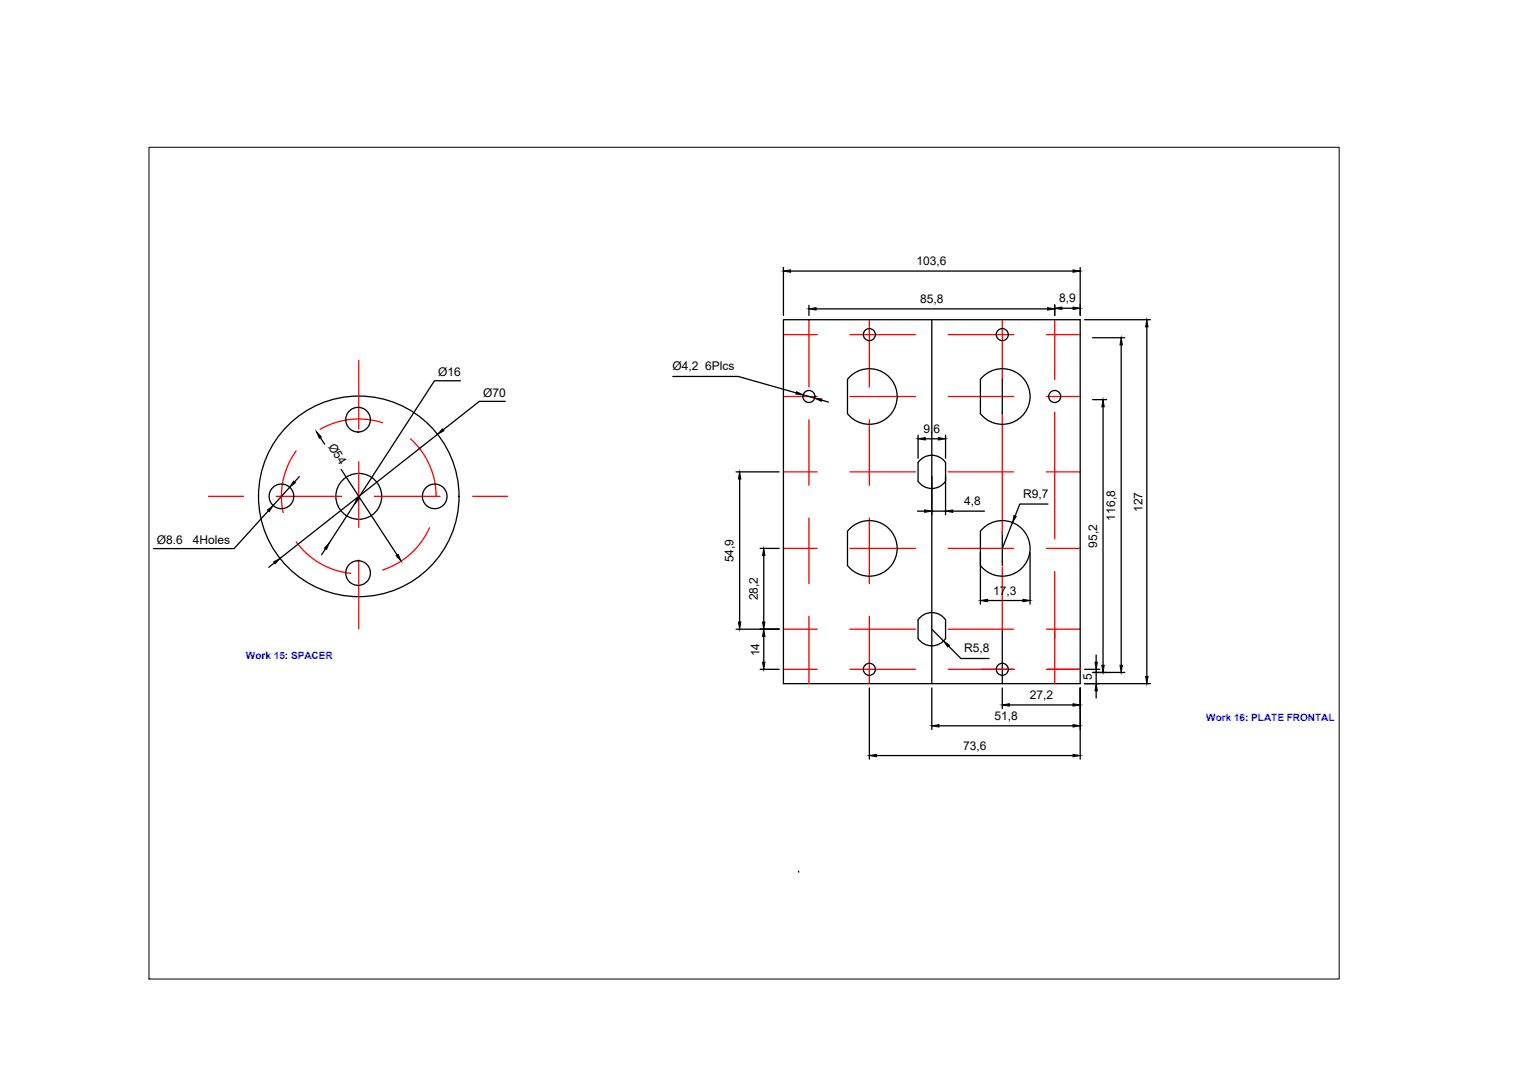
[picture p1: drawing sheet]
<svg xmlns="http://www.w3.org/2000/svg" width="297mm" height="210mm" viewBox="0 0 297 210" stroke-linecap="round" stroke-linejoin="round" font-family="sans-serif">
<!-- layer: 0 -->
<g fill="none" stroke="#000" stroke-width=".25">
<path d="M151.9 51.8v9.3M153.3 52.5h54.8M156.8 59.2v1.9M158.2 59.9h44.9M204.5 59.1v2M205.9 59.7h2.2M209.4 51.8v9.3M89.3 73.8h-5.1l-14.7 22.8M98 77.8h-5.1l-7 5.5M130.5 73h12.6l11.3 3.2M151.9 62h57.5v70.5h-57.5zM155.7 76.5l2.3 .7"/>
<path d="M159.3 77.5l1.3 .4M164.9 72.9a5.4 5.4 0 0 1 7.7 .4 5.4 5.4 0 0 1-.6 7.7 5.4 5.4 0 0 1-7.7-.8v-6.7zM180.7 62v70.5M190.7 72.9a5.4 5.4 0 0 1 7.7 .4 5.4 5.4 0 0 1-.6 7.7 5.4 5.4 0 0 1-7.7-.8v-6.7zM194.3 73.5v6.7M210.3 62h12.8M211.8 77.5h2.8M211.8 65.5h6.3M213.9 78.8v50.1M217.4 66.8v62.1M222.4 63.4v67.7M52 99l-6.6 7.3h-15.6"/>
<path d="M56.2 94.4l-3.2 3.6M58 92.4l-.9 1M62.1 84.8l.8 1.3M66.2 91l10.8 16.6M68.7 97.7l-4.8 7.5M84.8 84.2l-30.5 24M142.7 91.5h8.4M143.4 92.8v27.8M177.9 99.1h1.4M178 84.4v4.4M179.4 85h2.5M180.7 99.1h2.6"/>
<path d="M183.3 84.4v4.4M183.3 93.3a3.2 3.2 0 0 1-5.3 0v-3.7a3.2 3.2 0 0 1 5.3 0v10.2M184.7 99.1h6.2M203.2 97.7h-5.5l-.9 2.3M53.2 109.1l-1.1 .8M63.1 106.4l-.7 1.1M147.4 106.3h3.7M148.1 107.7v12.9M164.9 102.3a5.4 5.4 0 0 1 7.7 .4 5.4 5.4 0 0 1-.6 7.7 5.4 5.4 0 0 1-7.7-.8v-6.6zM178.3 119.7a3.2 3.2 0 0 1 5 .4v3.7a3.2 3.2 0 0 1-5.3 0v-3.7zM190.1 109.6a5.4 5.4 0 0 0 7.9 .6 5.4 5.4 0 0 0 0-7.9 5.4 5.4 0 0 0-7.9 .7v14.1M191.5 116.4h6.8"/>
<path d="M194.3 103v6.6M196.3 101.3l-2 5M199.7 107.1v10M142.7 121.9h8.4M147.4 129.7h3.7M148.1 123.3v5M168.6 133.3v13.8M180.7 133.3v8.1M180.7 121.9l2.2 2.3M183.9 125.2l2.4 2.4h5.5M194.3 121.9v10.6M194.3 133.3v4"/>
<path d="M195.7 136.6h12.4M209.4 133.3v13.8M210.3 132.5h12.8M210.3 129.7h2.9M211.8 130.3h6.3M212.5 126.9v1.4M212.5 129.7v2.8M212.5 133.9v1.4M169.9 146.4h38.2M182.1 140.7h26M154.8 169h.1"/>
<circle cx="156.8" cy="76.8" r="1.17"/>
<circle cx="168.6" cy="64.9" r="1.17"/>
<circle cx="194.3" cy="64.9" r="1.17"/>
<circle cx="204.5" cy="76.8" r="1.17"/>
<circle cx="54.6" cy="96.2" r="2.39"/>
<circle cx="69.4" cy="81.3" r="2.39"/>
<circle cx="69.6" cy="96.2" r="19.4"/>
<circle cx="69.6" cy="96.2" r="4.4"/>
<circle cx="84.3" cy="96.2" r="2.39"/>
<circle cx="69.4" cy="111.1" r="2.39"/>
<circle cx="168.6" cy="129.7" r="1.17"/>
<circle cx="194.3" cy="129.7" r="1.17"/>
</g>
<g fill="none" stroke="#f00" stroke-width=".25">
<path d="M69.6 69.8v13.4M151.9 64.9h6.5M151.9 76.8h6.5M156.8 62v13M164.8 64.9h12.7M164.8 76.8h12.7M168.6 62v13M183.8 64.9h12.7M183.8 76.8h12.7M194.3 62v11.5M194.3 79.9v23.6M202.9 64.9h6.5"/>
<path d="M202.9 76.8h6.5M204.5 62v11.5M204.5 79.9v24.5M40.4 96.2h6.8M53.6 96.2h12.7M57.4 87.4l-1.5 2.7-1 2.9-.3 3.1 .3 3.2M69.6 89.5v12.7M72.6 96.2h12.7M74.2 81.9l-3.1-.6h-3.1l-3.1 .6-2.8 1.3M79.6 85.1l2.1 2.3 1.6 2.7 .9 3 .4 3.1M91.7 96.2h6.7M151.9 91.5h6.5"/>
<path d="M156.8 81.4v12.7M164.8 91.5h12.7M168.6 81.4v12.7M183.8 91.5h12.7M202.9 91.5h6.5M57.4 105l2.1 2.4 2.6 1.8 2.8 1.3 3.1 .6M69.6 108.6v13.3M83.3 102.3l-1.6 2.7-2 2.3-2.6 1.8-2.9 1.4M151.9 106.3h6.5M156.8 100.4v12.7M156.8 119.5v13M164.8 106.3h12.7"/>
<path d="M168.6 100.4v12.7M168.6 119.5v13M183.8 106.3h12.7M194.3 109.9v12M202.9 106.3h6.5M204.5 110.8v21.7M151.9 129.7h6.5M151.9 121.9h6.5M164.8 129.7h12.7M164.8 121.9h12.7M183.8 129.7h12.9M183.8 121.9h12.7"/>
<path d="M202.9 129.7h6.5M202.9 121.9h6.5"/>
</g>
<g fill="#000" stroke="#000" stroke-width=".19">
<path d="M151.9 52.5l1.4-.2v.5zM156.8 59.9l1.4-.3v.5zM203.1 59.6l1.4 .3-1.4 .2zM204.5 59.7l1.4-.2v.5zM208.1 59.5l1.3 .2-1.3 .3zM208.1 52.3l1.3 .2-1.3 .3zM154.4 75.9l1.3 .6-1.4-.1zM158 77.2l1.4 .1-.2 .5zM213.9 77.5l.2 1.3h-.5zM217.4 65.5l.2 1.3h-.4zM222.4 62l.2 1.4h-.5zM51.9 98.8l1.1-.8-.8 1.2z"/>
<path d="M56.9 93.3l.4 .3-1.1 .8zM61.4 83.7l.9 1-.4 .2zM69.3 96.5l.4 .2-1 1zM85.8 83.1l.3 .4-1.3 .7zM143.4 91.5l.2 1.3h-.4zM179.3 98.8l1.4 .3-1.4 .2zM178 85l1.4-.2v.5zM181.9 84.8l1.4 .2-1.4 .3zM183.3 99.1l1.4-.3v.5zM196.6 99.9l.4 .2-.7 1.2zM53.1 108.9l1.2-.7-1 1.1zM63.9 105.2l-.6 1.3-.4-.3z"/>
<path d="M76.8 107.7l.4-.2 .6 1.3zM148.1 106.3l.2 1.4h-.4zM190.1 116.4l1.4-.2v.4zM198.3 116.2l1.4 .2-1.4 .2zM143.2 120.6h.4l-.2 1.3zM147.9 128.3h.4l-.2 1.4zM148.1 121.9l.2 1.4h-.4zM147.9 120.6h.4l-.2 1.3zM182.9 124.2l1.2 .9-.3 .3zM194.3 136.6l1.4-.2v.5zM208.1 136.4l1.3 .2-1.3 .3zM212.5 132.5l.3 1.4h-.5z"/>
<path d="M212.3 128.3h.5l-.3 1.4zM213.6 128.9h.5l-.2 1.4zM217.2 128.9h.4l-.2 1.4zM222.1 131.1h.5l-.2 1.4zM168.6 146.4l1.3-.2v.5zM180.7 140.7l1.4-.3v.5zM208.1 140.4l1.3 .3-1.3 .2zM208.1 146.2l1.3 .2-1.3 .3z"/>
</g>
<path d="M28.9 28.5h230.8v161.3h-230.8z" fill="none" stroke="#000" stroke-width=".19"/>
<g font-size="2.3">
<text x="177.7" y="51.4">103,6</text>
<text x="178.4" y="58.7">85,8</text>
<text x="205.4" y="58.6">8,9</text>
<text x="130.4" y="71.8">Ø4,2 6Plcs</text>
<text x="85" y="72.9">Ø16</text>
<text x="93.7" y="76.9">Ø70</text>
<text x="179.1" y="83.9">9,6</text>
<text x="63.6" y="86.6" transform="rotate(57 63.6 86.6)">Ø54</text>
<text x="186.9" y="97.9">4,8</text>
<text x="198.4" y="96.5">R9,7</text>
<text x="216.2" y="100.9" transform="rotate(-90 216.2 100.9)">116,8</text>
<text x="221.5" y="99.2" transform="rotate(-90 221.5 99.2)">127</text>
<text x="30.4" y="105.4">Ø8.6</text>
<text x="37.4" y="105.4">4Holes</text>
<text x="212.7" y="106.1" transform="rotate(-90 212.7 106.1)">95,2</text>
<text x="142.2" y="109" transform="rotate(-90 142.2 109)">54,9</text>
<text x="146.9" y="116.4" transform="rotate(-90 146.9 116.4)">28,2</text>
<text x="192.6" y="115.2">17,3</text>
<text x="147.3" y="127.2" transform="rotate(-90 147.3 127.2)">14</text>
<text x="187" y="126.5">R5,8</text>
<text x="211.7" y="131.8" transform="rotate(-90 211.7 131.8)">5</text>
<text x="199.6" y="135.5">27,2</text>
<text x="192.8" y="139.5">51,8</text>
<text x="186.7" y="145.3">73,6</text>
</g>
<g font-size="1.9" fill="#00f">
<text x="47.7" y="127.6">Work 15: SPACER</text>
<text x="233.9" y="139.8">Work 16: PLATE FRONTAL</text>
</g>
</svg>
